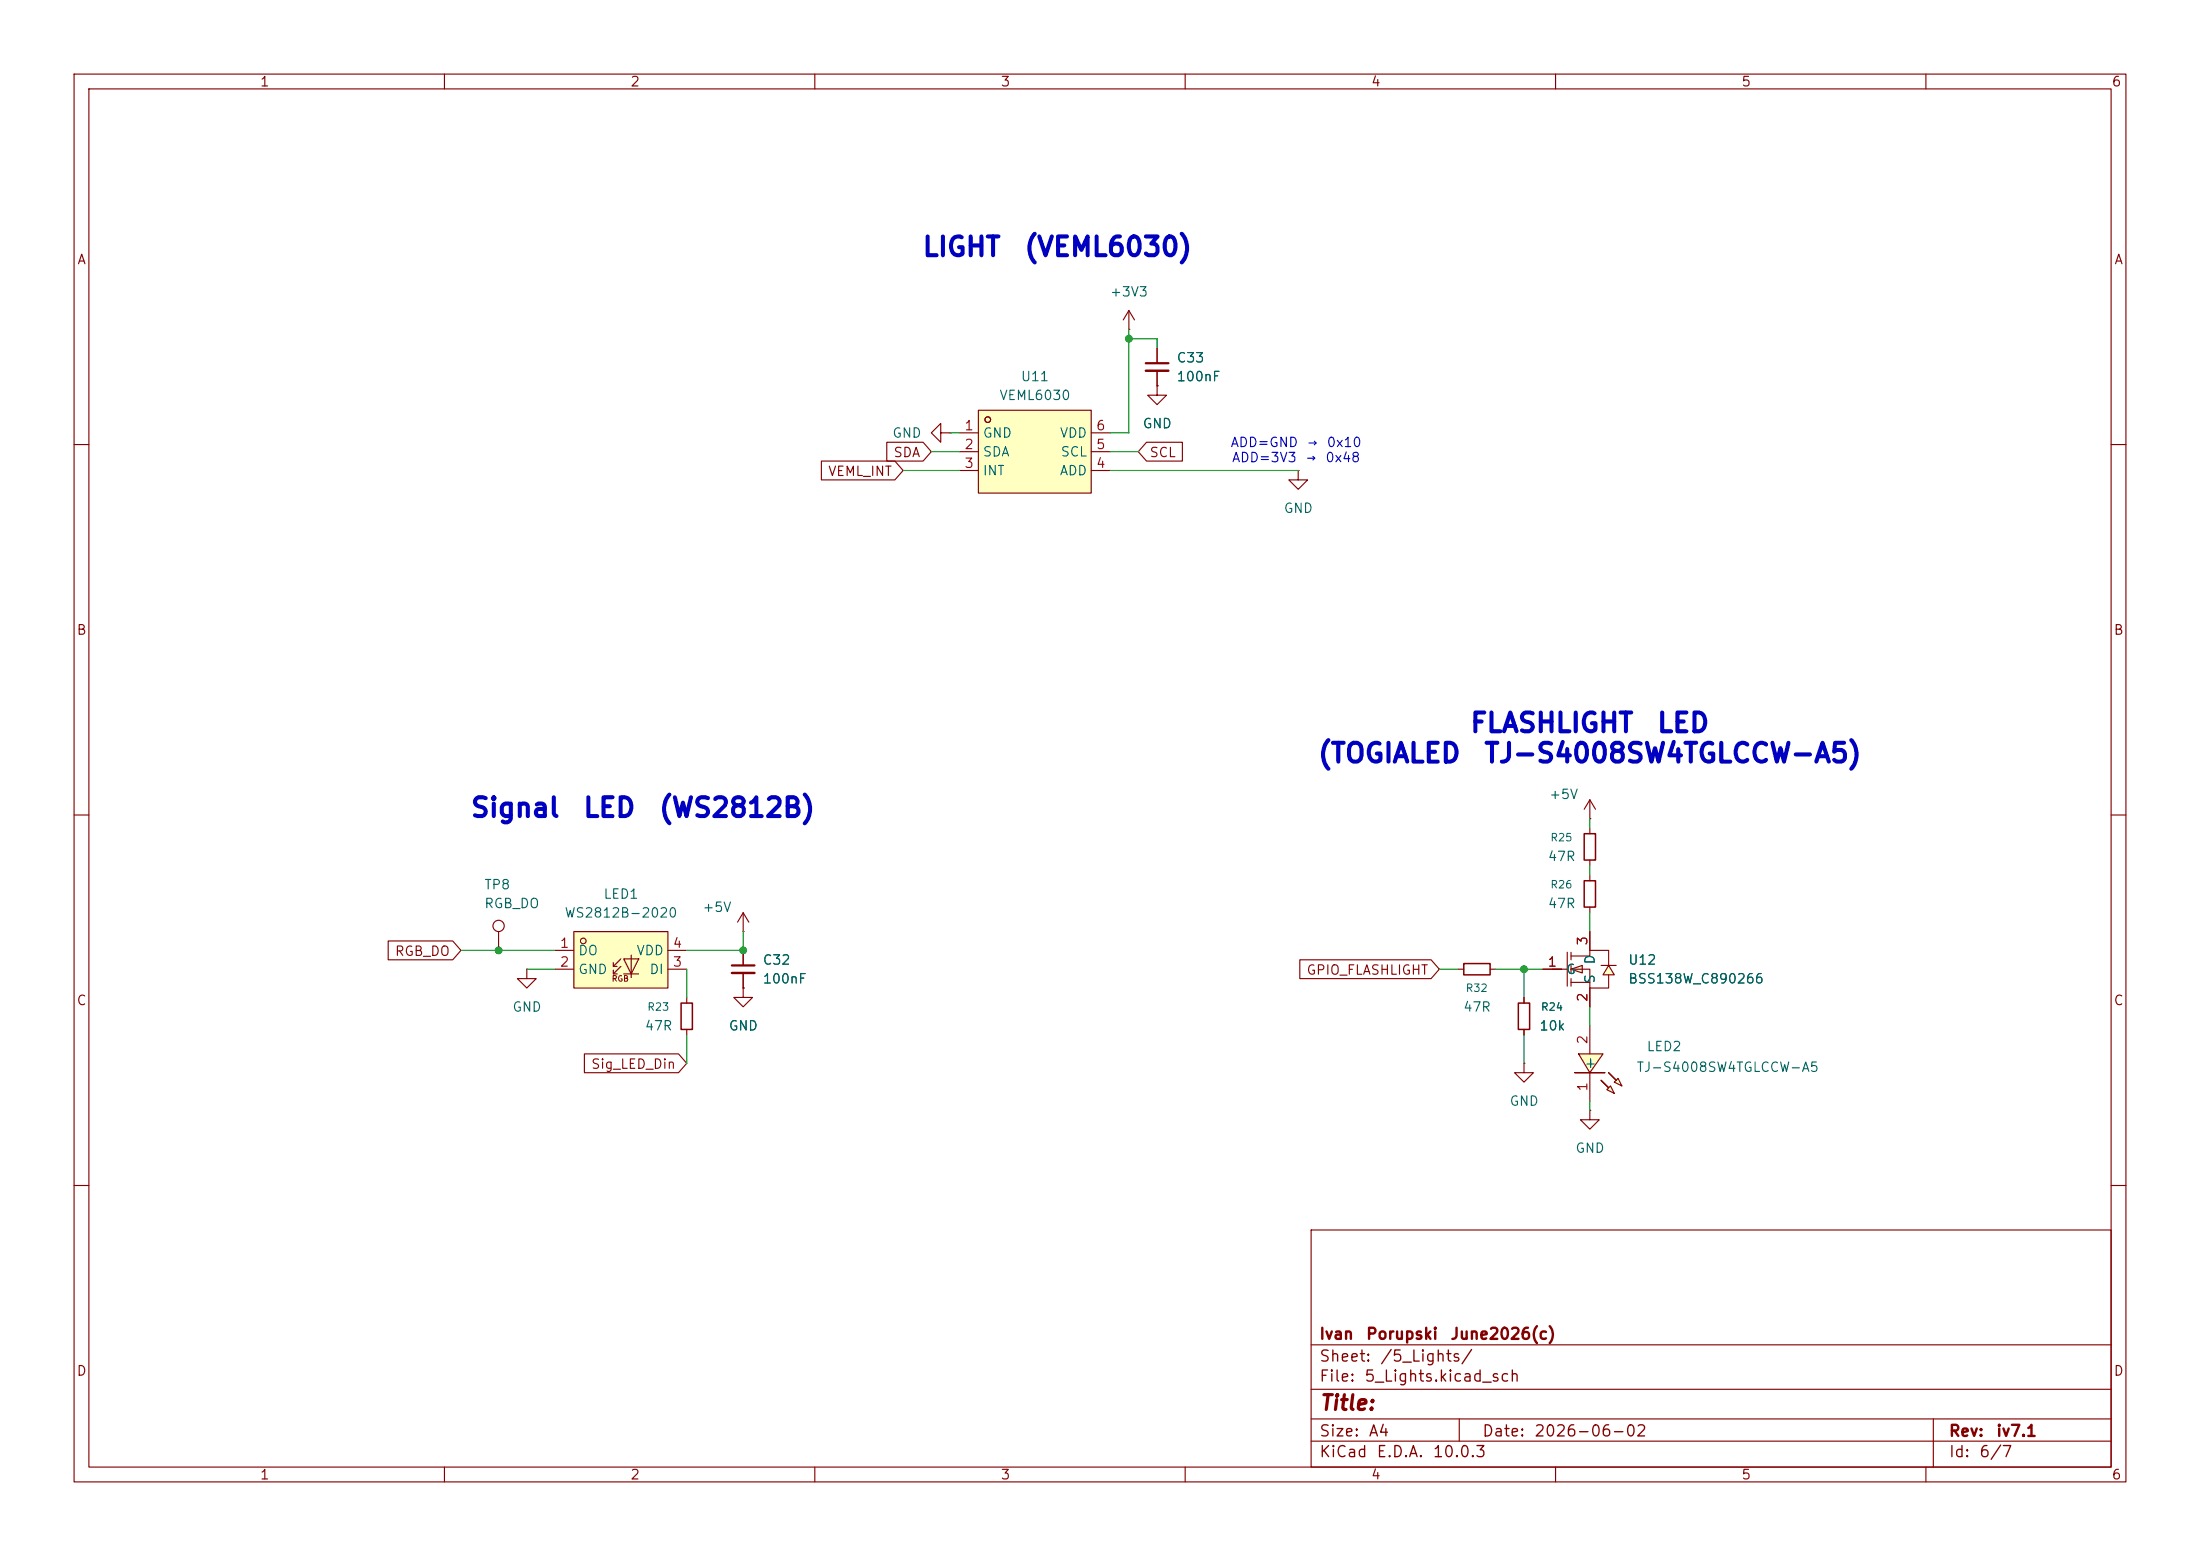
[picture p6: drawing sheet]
(kicad_sch
 (version 20260306)
 (generator "eeschema")
 (generator_version "10.0")
 (paper "A4")
 (title_block
  (date "2026-06-02")
  (rev "iv7.1")
  (company "Ivan Porupski June2026(c)"))
 (lib_symbols
  (symbol "Connector:TestPoint"
   (pin_numbers (hide yes))
   (pin_names
    (offset 0.762) (hide yes)) (exclude_from_sim no) (in_bom yes) (on_board yes)
   (in_pos_files yes)
   (duplicate_pin_numbers_are_jumpers no)
   (property "Reference" "TP" (at 0 6.858 0) (show_name no) (do_not_autoplace no) (effects (font (size 1.27 1.27))))
   (property "Value" "TestPoint" (at 0 5.08 0) (show_name no) (do_not_autoplace no) (effects (font (size 1.27 1.27))))
   (property "Footprint" "" (at 5.08 0 0) (show_name no) (do_not_autoplace no) (hide yes) (effects (font (size 1.27 1.27))))
   (property "Datasheet" "" (at 5.08 0 0) (show_name no) (do_not_autoplace no) (hide yes) (effects (font (size 1.27 1.27))))
   (property "Description" "test point" (at 0 0 0) (show_name no) (do_not_autoplace no) (hide yes) (effects (font (size 1.27 1.27))))
   (symbol "TestPoint_0_1"
    (circle (center 0 3.302) (radius 0.762) (stroke (width 0) (type default)) (fill (type none))))
   (symbol "TestPoint_1_1"
    (pin passive line (at 0 0 90) (length 2.54) (name "1" (effects (font (size 1.27 1.27)))) (number "1" (effects (font (size 1.27 1.27))))))
   (embedded_fonts no))
  (symbol "Device:C_Small"
   (pin_numbers (hide yes))
   (pin_names
    (offset 0.254) (hide yes)) (exclude_from_sim no) (in_bom yes) (on_board yes)
   (in_pos_files yes)
   (duplicate_pin_numbers_are_jumpers no)
   (property "Reference" "C" (at 0.254 1.778 0) (show_name no) (do_not_autoplace no) (effects (font (size 1.27 1.27)) (justify left)))
   (property "Value" "C_Small" (at 0.254 -2.032 0) (show_name no) (do_not_autoplace no) (effects (font (size 1.27 1.27)) (justify left)))
   (property "Footprint" "" (at 0 0 0) (show_name no) (do_not_autoplace no) (hide yes) (effects (font (size 1.27 1.27))))
   (property "Datasheet" "" (at 0 0 0) (show_name no) (do_not_autoplace no) (hide yes) (effects (font (size 1.27 1.27))))
   (property "Description" "Unpolarized capacitor, small symbol" (at 0 0 0) (show_name no) (do_not_autoplace no) (hide yes) (effects (font (size 1.27 1.27))))
   (symbol "C_Small_0_1"
    (polyline (pts (xy -1.524 0.508) (xy 1.524 0.508)) (stroke (width 0.3048) (type default)) (fill (type none)))
    (polyline (pts (xy -1.524 -0.508) (xy 1.524 -0.508)) (stroke (width 0.3302) (type default)) (fill (type none))))
   (symbol "C_Small_1_1"
    (pin passive line (at 0 2.54 270) (length 2.032) (name "" (effects (font (size 1.27 1.27)))) (number "1" (effects (font (size 1.27 1.27)))))
    (pin passive line (at 0 -2.54 90) (length 2.032) (name "" (effects (font (size 1.27 1.27)))) (number "2" (effects (font (size 1.27 1.27))))))
   (embedded_fonts no))
  (symbol "Device:R_Small"
   (pin_numbers (hide yes))
   (pin_names
    (offset 0.254) (hide yes)) (exclude_from_sim no) (in_bom yes) (on_board yes)
   (in_pos_files yes)
   (duplicate_pin_numbers_are_jumpers no)
   (property "Reference" "R" (at 0 0 90) (show_name no) (do_not_autoplace no) (effects (font (size 1.016 1.016))))
   (property "Value" "R_Small" (at 1.778 0 90) (show_name no) (do_not_autoplace no) (effects (font (size 1.27 1.27))))
   (property "Footprint" "" (at 0 0 0) (show_name no) (do_not_autoplace no) (hide yes) (effects (font (size 1.27 1.27))))
   (property "Datasheet" "" (at 0 0 0) (show_name no) (do_not_autoplace no) (hide yes) (effects (font (size 1.27 1.27))))
   (property "Description" "Resistor, small symbol" (at 0 0 0) (show_name no) (do_not_autoplace no) (hide yes) (effects (font (size 1.27 1.27))))
   (symbol "R_Small_0_1"
    (rectangle (start -0.762 1.778) (end 0.762 -1.778) (stroke (width 0.2032) (type default)) (fill (type none))))
   (symbol "R_Small_1_1"
    (pin passive line (at 0 2.54 270) (length 0.762) (name "" (effects (font (size 1.27 1.27)))) (number "1" (effects (font (size 1.27 1.27)))))
    (pin passive line (at 0 -2.54 90) (length 0.762) (name "" (effects (font (size 1.27 1.27)))) (number "2" (effects (font (size 1.27 1.27))))))
   (embedded_fonts no))
  (symbol "Kompic_Mk1:BSS138W_C890266" (exclude_from_sim no) (in_bom yes) (on_board yes)
   (in_pos_files yes)
   (duplicate_pin_numbers_are_jumpers no)
   (property "Reference" "U" (at 0 10.16 0) (show_name no) (do_not_autoplace no) (effects (font (size 1.27 1.27))))
   (property "Value" "BSS138W_C890266" (at 0 -10.16 0) (show_name no) (do_not_autoplace no) (effects (font (size 1.27 1.27))))
   (property "Footprint" "Kompic_Mk1:SC-70-3_L2.0-W1.3-P0.65-LS2.1-BL" (at 0 -12.7 0) (show_name no) (do_not_autoplace no) (hide yes) (effects (font (size 1.27 1.27))))
   (property "Datasheet" "" (at 0 0 0) (show_name no) (do_not_autoplace no) (hide yes) (effects (font (size 1.27 1.27))))
   (property "Description" "" (at 0 0 0) (show_name no) (do_not_autoplace no) (hide yes) (effects (font (size 1.27 1.27))))
   (property "LCSC Part" "C890266" (at 0 -15.24 0) (show_name no) (do_not_autoplace no) (hide yes) (effects (font (size 1.27 1.27))))
   (symbol "BSS138W_C890266_0_1"
    (polyline (pts (xy -5.08 0) (xy -3.05 0)) (stroke (width 0) (type default)) (fill (type none)))
    (polyline (pts (xy -3.05 2.29) (xy -3.05 -2.29)) (stroke (width 0) (type default)) (fill (type none)))
    (polyline (pts (xy -2.54 2.29) (xy -2.54 1.27)) (stroke (width 0) (type default)) (fill (type none)))
    (polyline (pts (xy -2.54 1.78) (xy 0 1.78) (xy 0 2.54) (xy 2.54 2.54) (xy 2.54 0.51)) (stroke (width 0) (type default)) (fill (type none)))
    (polyline (pts (xy -2.54 0) (xy -1.02 -0.51) (xy -1.02 0.51) (xy -2.54 0)) (stroke (width 0) (type default)) (fill (type background)))
    (polyline (pts (xy -2.54 0) (xy 0 0) (xy 0 -2.54) (xy 2.54 -2.54) (xy 2.54 -0.76)) (stroke (width 0) (type default)) (fill (type none)))
    (polyline (pts (xy -2.54 -0.51) (xy -2.54 0.51)) (stroke (width 0) (type default)) (fill (type none)))
    (polyline (pts (xy -2.54 -2.29) (xy -2.54 -1.27)) (stroke (width 0) (type default)) (fill (type none)))
    (polyline (pts (xy 0 -1.78) (xy -2.54 -1.78)) (stroke (width 0) (type default)) (fill (type none)))
    (polyline (pts (xy 2.54 0.51) (xy 1.78 -0.76) (xy 3.3 -0.76) (xy 2.54 0.51)) (stroke (width 0) (type default)) (fill (type background)))
    (polyline (pts (xy 3.56 0.51) (xy 3.05 0.51) (xy 2.03 0.51) (xy 1.52 0.51)) (stroke (width 0) (type default)) (fill (type none)))
    (pin unspecified line (at -6.35 0 0) (length 2.54) (name "G" (effects (font (size 1.27 1.27)))) (number "1" (effects (font (size 1.27 1.27)))))
    (pin unspecified line (at 0 -5.08 90) (length 2.54) (name "S" (effects (font (size 1.27 1.27)))) (number "2" (effects (font (size 1.27 1.27)))))
    (pin unspecified line (at 0 5.08 270) (length 2.54) (name "D" (effects (font (size 1.27 1.27)))) (number "3" (effects (font (size 1.27 1.27))))))
   (embedded_fonts no))
  (symbol "Kompic_Mk1:TJ-S4008SW4TGLCCW-A5" (exclude_from_sim no) (in_bom yes) (on_board yes)
   (in_pos_files yes)
   (duplicate_pin_numbers_are_jumpers no)
   (property "Reference" "LED" (at 0 5.08 0) (show_name no) (do_not_autoplace no) (effects (font (size 1.27 1.27))))
   (property "Value" "TJ-S4008SW4TGLCCW-A5" (at 0 -5.08 0) (show_name no) (do_not_autoplace no) (effects (font (size 1.27 1.27))))
   (property "Footprint" "Kompic_Mk1:LED-SMD_TJ-S4008SW4TGLCCW-A5" (at 0 -7.62 0) (show_name no) (do_not_autoplace no) (hide yes) (effects (font (size 1.27 1.27))))
   (property "Datasheet" "https://lcsc.com/product-detail/Light-Emitting-Diodes-LED_TOGIALED-TJ-S4008SW4TGLCCW-A5_C601698.html" (at 0 -10.16 0) (show_name no) (do_not_autoplace no) (hide yes) (effects (font (size 1.27 1.27))))
   (property "Description" "" (at 0 0 0) (show_name no) (do_not_autoplace no) (hide yes) (effects (font (size 1.27 1.27))))
   (property "LCSC Part" "C601698" (at 0 -12.7 0) (show_name no) (do_not_autoplace no) (hide yes) (effects (font (size 1.27 1.27))))
   (symbol "TJ-S4008SW4TGLCCW-A5_0_1"
    (polyline (pts (xy -4.06 3.3) (xy -3.05 2.79) (xy -3.56 2.29) (xy -4.06 3.3)) (stroke (width 0) (type default)) (fill (type background)))
    (polyline (pts (xy -3.05 4.32) (xy -2.03 3.81) (xy -2.54 3.3) (xy -3.05 4.32)) (stroke (width 0) (type default)) (fill (type background)))
    (polyline (pts (xy -2.29 1.52) (xy -3.3 2.54) (xy -2.29 1.52)) (stroke (width 0) (type default)) (fill (type background)))
    (polyline (pts (xy -1.27 2.54) (xy -2.29 3.56) (xy -1.27 2.54)) (stroke (width 0) (type default)) (fill (type background)))
    (polyline (pts (xy -1.27 2.03) (xy -1.27 -2.03) (xy -1.27 2.03)) (stroke (width 0) (type default)) (fill (type background)))
    (polyline (pts (xy 1.27 -1.52) (xy -1.27 0) (xy 1.27 1.78) (xy 1.27 -1.52)) (stroke (width 0) (type default)) (fill (type background)))
    (pin unspecified line (at -5.08 0 0) (length 3.81) (name "-" (effects (font (size 1.27 1.27)))) (number "1" (effects (font (size 1.27 1.27)))))
    (pin unspecified line (at 5.08 0 180) (length 3.81) (name "+" (effects (font (size 1.27 1.27)))) (number "2" (effects (font (size 1.27 1.27))))))
   (embedded_fonts no))
  (symbol "Kompic_Mk1:VEML6030" (exclude_from_sim no) (in_bom yes) (on_board yes)
   (in_pos_files yes)
   (duplicate_pin_numbers_are_jumpers no)
   (property "Reference" "U" (at 0 7.62 0) (show_name no) (do_not_autoplace no) (effects (font (size 1.27 1.27))))
   (property "Value" "VEML6030" (at 0 -7.62 0) (show_name no) (do_not_autoplace no) (effects (font (size 1.27 1.27))))
   (property "Footprint" "Kompic_Mk1:SENSORS-SMD_VEML6030" (at 0 -10.16 0) (show_name no) (do_not_autoplace no) (hide yes) (effects (font (size 1.27 1.27))))
   (property "Datasheet" "https://lcsc.com/product-detail/Ambient-Light-Sensors_VISHAY_VEML6030_VEML6030_C132182.html" (at 0 -12.7 0) (show_name no) (do_not_autoplace no) (hide yes) (effects (font (size 1.27 1.27))))
   (property "Description" "" (at 0 0 0) (show_name no) (do_not_autoplace no) (hide yes) (effects (font (size 1.27 1.27))))
   (property "LCSC Part" "C132182" (at 0 -15.24 0) (show_name no) (do_not_autoplace no) (hide yes) (effects (font (size 1.27 1.27))))
   (symbol "VEML6030_0_1"
    (rectangle (start -7.62 5.59) (end 7.62 -5.59) (stroke (width 0) (type default)) (fill (type background)))
    (circle (center -6.35 4.32) (radius 0.38) (stroke (width 0) (type default)) (fill (type none)))
    (circle (center -6.35 4.32) (radius 0.38) (stroke (width 0) (type default)) (fill (type none)))
    (pin unspecified line (at -10.16 2.54 0) (length 2.54) (name "GND" (effects (font (size 1.27 1.27)))) (number "1" (effects (font (size 1.27 1.27)))))
    (pin unspecified line (at -10.16 0 0) (length 2.54) (name "SDA" (effects (font (size 1.27 1.27)))) (number "2" (effects (font (size 1.27 1.27)))))
    (pin unspecified line (at -10.16 -2.54 0) (length 2.54) (name "INT" (effects (font (size 1.27 1.27)))) (number "3" (effects (font (size 1.27 1.27)))))
    (pin unspecified line (at 10.16 -2.54 180) (length 2.54) (name "ADD" (effects (font (size 1.27 1.27)))) (number "4" (effects (font (size 1.27 1.27)))))
    (pin unspecified line (at 10.16 0 180) (length 2.54) (name "SCL" (effects (font (size 1.27 1.27)))) (number "5" (effects (font (size 1.27 1.27)))))
    (pin unspecified line (at 10.16 2.54 180) (length 2.54) (name "VDD" (effects (font (size 1.27 1.27)))) (number "6" (effects (font (size 1.27 1.27))))))
   (embedded_fonts no))
  (symbol "Kompic_Mk1:WS2812B-2020" (exclude_from_sim no) (in_bom yes) (on_board yes)
   (in_pos_files yes)
   (duplicate_pin_numbers_are_jumpers no)
   (property "Reference" "LED" (at 0 6.35 0) (show_name no) (do_not_autoplace no) (effects (font (size 1.27 1.27))))
   (property "Value" "WS2812B-2020" (at 0 -6.35 0) (show_name no) (do_not_autoplace no) (effects (font (size 1.27 1.27))))
   (property "Footprint" "Kompic_Mk1:LED-SMD_4P-L2.0-W2.0-TL_WS2812B-2020" (at 0 -8.89 0) (show_name no) (do_not_autoplace no) (hide yes) (effects (font (size 1.27 1.27))))
   (property "Datasheet" "https://lcsc.com/product-detail/Light-Emitting-Diodes-LED_Worldsemi-WS2812B-2020_C965555.html" (at 0 -11.43 0) (show_name no) (do_not_autoplace no) (hide yes) (effects (font (size 1.27 1.27))))
   (property "Description" "" (at 0 0 0) (show_name no) (do_not_autoplace no) (hide yes) (effects (font (size 1.27 1.27))))
   (property "LCSC Part" "C965555" (at 0 -13.97 0) (show_name no) (do_not_autoplace no) (hide yes) (effects (font (size 1.27 1.27))))
   (symbol "WS2812B-2020_0_0"
    (text "RGB" (at 0 -2.54 0) (effects (font (size 0.762 0.762)))))
   (symbol "WS2812B-2020_0_1"
    (rectangle (start -6.35 3.81) (end 6.35 -3.81) (stroke (width 0) (type default)) (fill (type background)))
    (circle (center -5.08 2.54) (radius 0.38) (stroke (width 0) (type default)) (fill (type none)))
    (polyline (pts (xy -1.016 -0.889) (xy -0.508 -0.889)) (stroke (width 0) (type default)) (fill (type none)))
    (polyline (pts (xy -1.016 -1.905) (xy -0.508 -1.905)) (stroke (width 0) (type default)) (fill (type none)))
    (polyline (pts (xy 0 0.127) (xy -1.016 -0.889) (xy -1.016 -0.381)) (stroke (width 0) (type default)) (fill (type none)))
    (polyline (pts (xy 0 -0.889) (xy -1.016 -1.905) (xy -1.016 -1.397)) (stroke (width 0) (type default)) (fill (type none)))
    (polyline (pts (xy 1.397 0.635) (xy 1.397 -1.905) (xy 1.397 -2.413)) (stroke (width 0) (type default)) (fill (type none)))
    (polyline (pts (xy 2.413 0.127) (xy 0.381 0.127) (xy 1.397 -1.905) (xy 2.413 0.127)) (stroke (width 0) (type default)) (fill (type none)))
    (polyline (pts (xy 2.413 -1.905) (xy 0.381 -1.905)) (stroke (width 0) (type default)) (fill (type none)))
    (pin unspecified line (at -8.89 1.27 0) (length 2.54) (name "DO" (effects (font (size 1.27 1.27)))) (number "1" (effects (font (size 1.27 1.27)))))
    (pin unspecified line (at -8.89 -1.27 0) (length 2.54) (name "GND" (effects (font (size 1.27 1.27)))) (number "2" (effects (font (size 1.27 1.27)))))
    (pin unspecified line (at 8.89 -1.27 180) (length 2.54) (name "DI" (effects (font (size 1.27 1.27)))) (number "3" (effects (font (size 1.27 1.27)))))
    (pin unspecified line (at 8.89 1.27 180) (length 2.54) (name "VDD" (effects (font (size 1.27 1.27)))) (number "4" (effects (font (size 1.27 1.27))))))
   (embedded_fonts no))
  (symbol "power:+3V3"
   (power global)
   (pin_numbers (hide yes))
   (pin_names
    (offset 0) (hide yes)) (exclude_from_sim no) (in_bom yes) (on_board yes)
   (in_pos_files yes)
   (duplicate_pin_numbers_are_jumpers no)
   (property "Reference" "#PWR" (at 0 -3.81 0) (show_name no) (do_not_autoplace no) (hide yes) (effects (font (size 1.27 1.27))))
   (property "Value" "+3V3" (at 0 3.556 0) (show_name no) (do_not_autoplace no) (effects (font (size 1.27 1.27))))
   (property "Footprint" "" (at 0 0 0) (show_name no) (do_not_autoplace no) (hide yes) (effects (font (size 1.27 1.27))))
   (property "Datasheet" "" (at 0 0 0) (show_name no) (do_not_autoplace no) (hide yes) (effects (font (size 1.27 1.27))))
   (property "Description" "Power symbol creates a global label with name \"+3V3\"" (at 0 0 0) (show_name no) (do_not_autoplace no) (hide yes) (effects (font (size 1.27 1.27))))
   (symbol "+3V3_0_1"
    (polyline (pts (xy -0.762 1.27) (xy 0 2.54)) (stroke (width 0) (type default)) (fill (type none)))
    (polyline (pts (xy 0 2.54) (xy 0.762 1.27)) (stroke (width 0) (type default)) (fill (type none)))
    (polyline (pts (xy 0 0) (xy 0 2.54)) (stroke (width 0) (type default)) (fill (type none))))
   (symbol "+3V3_1_1"
    (pin power_in line (at 0 0 90) (length 0) (name "" (effects (font (size 1.27 1.27)))) (number "1" (effects (font (size 1.27 1.27))))))
   (embedded_fonts no))
  (symbol "power:+5V"
   (power global)
   (pin_numbers (hide yes))
   (pin_names
    (offset 0) (hide yes)) (exclude_from_sim no) (in_bom yes) (on_board yes)
   (in_pos_files yes)
   (duplicate_pin_numbers_are_jumpers no)
   (property "Reference" "#PWR" (at 0 -3.81 0) (show_name no) (do_not_autoplace no) (hide yes) (effects (font (size 1.27 1.27))))
   (property "Value" "+5V" (at 0 3.556 0) (show_name no) (do_not_autoplace no) (effects (font (size 1.27 1.27))))
   (property "Footprint" "" (at 0 0 0) (show_name no) (do_not_autoplace no) (hide yes) (effects (font (size 1.27 1.27))))
   (property "Datasheet" "" (at 0 0 0) (show_name no) (do_not_autoplace no) (hide yes) (effects (font (size 1.27 1.27))))
   (property "Description" "Power symbol creates a global label with name \"+5V\"" (at 0 0 0) (show_name no) (do_not_autoplace no) (hide yes) (effects (font (size 1.27 1.27))))
   (symbol "+5V_0_1"
    (polyline (pts (xy -0.762 1.27) (xy 0 2.54)) (stroke (width 0) (type default)) (fill (type none)))
    (polyline (pts (xy 0 2.54) (xy 0.762 1.27)) (stroke (width 0) (type default)) (fill (type none)))
    (polyline (pts (xy 0 0) (xy 0 2.54)) (stroke (width 0) (type default)) (fill (type none))))
   (symbol "+5V_1_1"
    (pin power_in line (at 0 0 90) (length 0) (name "" (effects (font (size 1.27 1.27)))) (number "1" (effects (font (size 1.27 1.27))))))
   (embedded_fonts no))
  (symbol "power:GND"
   (power global)
   (pin_numbers (hide yes))
   (pin_names
    (offset 0) (hide yes)) (exclude_from_sim no) (in_bom yes) (on_board yes)
   (in_pos_files yes)
   (duplicate_pin_numbers_are_jumpers no)
   (property "Reference" "#PWR" (at 0 -6.35 0) (show_name no) (do_not_autoplace no) (hide yes) (effects (font (size 1.27 1.27))))
   (property "Value" "GND" (at 0 -3.81 0) (show_name no) (do_not_autoplace no) (effects (font (size 1.27 1.27))))
   (property "Footprint" "" (at 0 0 0) (show_name no) (do_not_autoplace no) (hide yes) (effects (font (size 1.27 1.27))))
   (property "Datasheet" "" (at 0 0 0) (show_name no) (do_not_autoplace no) (hide yes) (effects (font (size 1.27 1.27))))
   (property "Description" "Power symbol creates a global label with name \"GND\" , ground" (at 0 0 0) (show_name no) (do_not_autoplace no) (hide yes) (effects (font (size 1.27 1.27))))
   (symbol "GND_0_1"
    (polyline (pts (xy 0 0) (xy 0 -1.27) (xy 1.27 -1.27) (xy 0 -2.54) (xy -1.27 -1.27) (xy 0 -1.27)) (stroke (width 0) (type default)) (fill (type none))))
   (symbol "GND_1_1"
    (pin power_in line (at 0 0 270) (length 0) (name "" (effects (font (size 1.27 1.27)))) (number "1" (effects (font (size 1.27 1.27))))))
   (embedded_fonts no)))
 (text "Signal LED (WS2812B)"
  (exclude_from_sim no)
  (at 85.852 109.22 0)
  (effects (font (size 2.54 2.54) (thickness 0.762)
    (bold yes))))
 (text "LIGHT (VEML6030)"
  (exclude_from_sim no)
  (at 142.494 33.528 0)
  (effects (font (size 2.54 2.54) (thickness 0.762)
    (bold yes))))
 (text "ADD=GND → 0x10\nADD=3V3 → 0x48"
  (exclude_from_sim no)
  (at 174.752 60.96 0)
  (effects (font (size 1.27 1.27))))
 (text "FLASHLIGHT LED\n(TOGIALED TJ-S4008SW4TGLCCW-A5)"
  (exclude_from_sim no)
  (at 214.376 99.822 0)
  (effects (font (size 2.54 2.54) (thickness 0.762)
    (bold yes))))
 (junction
  (at 67.31 128.27)
  (diameter 0)
  (color 0 0 0 0))
 (junction
  (at 152.4 45.72)
  (diameter 0)
  (color 0 0 0 0))
 (junction
  (at 205.74 130.81)
  (diameter 0)
  (color 0 0 0 0))
 (junction
  (at 100.33 128.27)
  (diameter 0)
  (color 0 0 0 0))
 (wire
  (pts (xy 214.63 138.43) (xy 214.63 135.89))
  (stroke (width 0) (type default)))
 (wire
  (pts (xy 62.23 128.27) (xy 67.31 128.27))
  (stroke (width 0) (type default)))
 (wire
  (pts (xy 214.63 116.84) (xy 214.63 118.11))
  (stroke (width 0) (type default)))
 (wire
  (pts (xy 67.31 128.27) (xy 74.93 128.27))
  (stroke (width 0) (type default)))
 (wire
  (pts (xy 205.74 130.81) (xy 205.74 134.62))
  (stroke (width 0) (type default)))
 (wire
  (pts (xy 205.74 130.81) (xy 208.28 130.81))
  (stroke (width 0) (type default)))
 (wire
  (pts (xy 214.63 110.49) (xy 214.63 111.76))
  (stroke (width 0) (type default)))
 (wire
  (pts (xy 156.21 45.72) (xy 152.4 45.72))
  (stroke (width 0) (type default)))
 (wire
  (pts (xy 100.33 125.73) (xy 100.33 128.27))
  (stroke (width 0) (type default)))
 (wire
  (pts (xy 121.92 63.5) (xy 129.54 63.5))
  (stroke (width 0) (type default)))
 (wire
  (pts (xy 153.67 60.96) (xy 149.86 60.96))
  (stroke (width 0) (type default)))
 (wire
  (pts (xy 152.4 45.72) (xy 152.4 58.42))
  (stroke (width 0) (type default)))
 (wire
  (pts (xy 214.63 125.73) (xy 214.63 123.19))
  (stroke (width 0) (type default)))
 (wire
  (pts (xy 125.73 60.96) (xy 129.54 60.96))
  (stroke (width 0) (type default)))
 (wire
  (pts (xy 201.93 130.81) (xy 205.74 130.81))
  (stroke (width 0) (type default)))
 (wire
  (pts (xy 156.21 46.99) (xy 156.21 45.72))
  (stroke (width 0) (type default)))
 (wire
  (pts (xy 128.27 58.42) (xy 129.54 58.42))
  (stroke (width 0) (type default)))
 (wire
  (pts (xy 71.12 130.81) (xy 74.93 130.81))
  (stroke (width 0) (type default)))
 (wire
  (pts (xy 214.63 148.59) (xy 214.63 149.86))
  (stroke (width 0) (type default)))
 (wire
  (pts (xy 149.86 63.5) (xy 175.26 63.5))
  (stroke (width 0) (type default)))
 (wire
  (pts (xy 92.71 143.51) (xy 92.71 139.7))
  (stroke (width 0) (type default)))
 (wire
  (pts (xy 152.4 44.45) (xy 152.4 45.72))
  (stroke (width 0) (type default)))
 (wire
  (pts (xy 194.31 130.81) (xy 196.85 130.81))
  (stroke (width 0) (type default)))
 (wire
  (pts (xy 92.71 134.62) (xy 92.71 130.81))
  (stroke (width 0) (type default)))
 (wire
  (pts (xy 152.4 58.42) (xy 149.86 58.42))
  (stroke (width 0) (type default)))
 (wire
  (pts (xy 100.33 128.27) (xy 92.71 128.27))
  (stroke (width 0) (type default)))
 (wire
  (pts (xy 205.74 143.51) (xy 205.74 139.7))
  (stroke (width 0) (type default)))
 (global_label "GPIO_FLASHLIGHT"
  (shape input)
  (at 194.31 130.81 180)
  (fields_autoplaced yes)
  (effects (font (size 1.27 1.27)) (justify right))
  (property "Intersheetrefs" "${INTERSHEET_REFS}" (at 174.9356 130.81 0) (hide yes) (show_name no) (do_not_autoplace no) (effects (font (size 1.27 1.27)) (justify right))))
 (global_label "RGB_DO"
  (shape input)
  (at 62.23 128.27 180)
  (fields_autoplaced yes)
  (effects (font (size 1.27 1.27)) (justify right))
  (property "Intersheetrefs" "${INTERSHEET_REFS}" (at 51.8667 128.27 0) (hide yes) (show_name no) (do_not_autoplace no) (effects (font (size 1.27 1.27)) (justify right))))
 (global_label "VEML_INT"
  (shape input)
  (at 121.92 63.5 180)
  (fields_autoplaced yes)
  (effects (font (size 1.27 1.27)) (justify right))
  (property "Intersheetrefs" "${INTERSHEET_REFS}" (at 110.3472 63.5 0) (hide yes) (show_name no) (do_not_autoplace no) (effects (font (size 1.27 1.27)) (justify right))))
 (global_label "SDA"
  (shape input)
  (at 125.73 60.96 180)
  (fields_autoplaced yes)
  (effects (font (size 1.27 1.27)) (justify right))
  (property "Intersheetrefs" "${INTERSHEET_REFS}" (at 119.1767 60.96 0) (hide yes) (show_name no) (do_not_autoplace no) (effects (font (size 1.27 1.27)) (justify right))))
 (global_label "Sig_LED_Din"
  (shape input)
  (at 92.71 143.51 180)
  (fields_autoplaced yes)
  (effects (font (size 1.27 1.27)) (justify right))
  (property "Intersheetrefs" "${INTERSHEET_REFS}" (at 78.3554 143.51 0) (hide yes) (show_name no) (do_not_autoplace no) (effects (font (size 1.27 1.27)) (justify right))))
 (global_label "SCL"
  (shape input)
  (at 153.67 60.96 0)
  (fields_autoplaced yes)
  (effects (font (size 1.27 1.27)) (justify left))
  (property "Intersheetrefs" "${INTERSHEET_REFS}" (at 160.1628 60.96 0) (hide yes) (show_name no) (do_not_autoplace no) (effects (font (size 1.27 1.27)) (justify left))))
 (symbol
  (lib_id "Device:C_Small")
  (at 100.33 130.81 0)
  (unit 1)
  (body_style 1)
  (exclude_from_sim no)
  (in_bom yes)
  (on_board yes)
  (in_pos_files yes)
  (dnp no)
  (fields_autoplaced yes)
  (property "Reference" "C32" (at 102.87 129.5462 0) (show_name no) (do_not_autoplace no) (effects (font (size 1.27 1.27)) (justify left)))
  (property "Value" "100nF" (at 102.87 132.0862 0) (show_name no) (do_not_autoplace no) (effects (font (size 1.27 1.27)) (justify left)))
  (property "Footprint" "Capacitor_SMD:C_0402_1005Metric_Pad0.74x0.62mm_HandSolder" (at 100.33 130.81 0) (hide yes) (show_name no) (do_not_autoplace no) (effects (font (size 1.27 1.27))))
  (property "Datasheet" "" (at 100.33 130.81 0) (hide yes) (show_name no) (do_not_autoplace no) (effects (font (size 1.27 1.27))))
  (property "Description" "Unpolarized capacitor, small symbol" (at 100.33 130.81 0) (hide yes) (show_name no) (do_not_autoplace no) (effects (font (size 1.27 1.27))))
  (pin "1")
  (pin "2"))
 (symbol
  (lib_id "power:GND")
  (at 175.26 63.5 0)
  (mirror y)
  (unit 1)
  (body_style 1)
  (exclude_from_sim no)
  (in_bom yes)
  (on_board yes)
  (in_pos_files yes)
  (dnp no)
  (fields_autoplaced yes)
  (property "Reference" "#PWR0118" (at 175.26 69.85 0) (hide yes) (show_name no) (do_not_autoplace no) (effects (font (size 1.27 1.27))))
  (property "Value" "GND" (at 175.26 68.58 0) (show_name no) (do_not_autoplace no) (effects (font (size 1.27 1.27))))
  (property "Footprint" "" (at 175.26 63.5 0) (hide yes) (show_name no) (do_not_autoplace no) (effects (font (size 1.27 1.27))))
  (property "Datasheet" "" (at 175.26 63.5 0) (hide yes) (show_name no) (do_not_autoplace no) (effects (font (size 1.27 1.27))))
  (property "Description" "Power symbol creates a global label with name \"GND\" , ground" (at 175.26 63.5 0) (hide yes) (show_name no) (do_not_autoplace no) (effects (font (size 1.27 1.27))))
  (pin "1"))
 (symbol
  (lib_id "Device:R_Small")
  (at 214.63 114.3 0)
  (mirror y)
  (unit 1)
  (body_style 1)
  (exclude_from_sim no)
  (in_bom yes)
  (on_board yes)
  (in_pos_files yes)
  (dnp no)
  (property "Reference" "R25" (at 210.82 113.03 0) (show_name no) (do_not_autoplace no) (effects (font (size 1.016 1.016))))
  (property "Value" "47R" (at 210.82 115.57 0) (show_name no) (do_not_autoplace no) (effects (font (size 1.27 1.27))))
  (property "Footprint" "Resistor_SMD:R_0402_1005Metric_Pad0.72x0.64mm_HandSolder" (at 214.63 114.3 0) (hide yes) (show_name no) (do_not_autoplace no) (effects (font (size 1.27 1.27))))
  (property "Datasheet" "" (at 214.63 114.3 0) (hide yes) (show_name no) (do_not_autoplace no) (effects (font (size 1.27 1.27))))
  (property "Description" "Resistor, small symbol" (at 214.63 114.3 0) (hide yes) (show_name no) (do_not_autoplace no) (effects (font (size 1.27 1.27))))
  (pin "2")
  (pin "1"))
 (symbol
  (lib_id "power:GND")
  (at 71.12 130.81 0)
  (unit 1)
  (body_style 1)
  (exclude_from_sim no)
  (in_bom yes)
  (on_board yes)
  (in_pos_files yes)
  (dnp no)
  (fields_autoplaced yes)
  (property "Reference" "#PWR0111" (at 71.12 137.16 0) (hide yes) (show_name no) (do_not_autoplace no) (effects (font (size 1.27 1.27))))
  (property "Value" "GND" (at 71.12 135.89 0) (show_name no) (do_not_autoplace no) (effects (font (size 1.27 1.27))))
  (property "Footprint" "" (at 71.12 130.81 0) (hide yes) (show_name no) (do_not_autoplace no) (effects (font (size 1.27 1.27))))
  (property "Datasheet" "" (at 71.12 130.81 0) (hide yes) (show_name no) (do_not_autoplace no) (effects (font (size 1.27 1.27))))
  (property "Description" "Power symbol creates a global label with name \"GND\" , ground" (at 71.12 130.81 0) (hide yes) (show_name no) (do_not_autoplace no) (effects (font (size 1.27 1.27))))
  (pin "1"))
 (symbol
  (lib_id "Device:R_Small")
  (at 199.39 130.81 90)
  (mirror x)
  (unit 1)
  (body_style 1)
  (exclude_from_sim no)
  (in_bom yes)
  (on_board yes)
  (in_pos_files yes)
  (dnp no)
  (property "Reference" "R32" (at 199.39 133.35 90) (show_name no) (do_not_autoplace no) (effects (font (size 1.016 1.016))))
  (property "Value" "47R" (at 199.39 135.89 90) (show_name no) (do_not_autoplace no) (effects (font (size 1.27 1.27))))
  (property "Footprint" "Resistor_SMD:R_0402_1005Metric_Pad0.72x0.64mm_HandSolder" (at 199.39 130.81 0) (hide yes) (show_name no) (do_not_autoplace no) (effects (font (size 1.27 1.27))))
  (property "Datasheet" "" (at 199.39 130.81 0) (hide yes) (show_name no) (do_not_autoplace no) (effects (font (size 1.27 1.27))))
  (property "Description" "Resistor, small symbol" (at 199.39 130.81 0) (hide yes) (show_name no) (do_not_autoplace no) (effects (font (size 1.27 1.27))))
  (pin "2")
  (pin "1"))
 (symbol
  (lib_id "power:GND")
  (at 128.27 58.42 270)
  (unit 1)
  (body_style 1)
  (exclude_from_sim no)
  (in_bom yes)
  (on_board yes)
  (in_pos_files yes)
  (dnp no)
  (fields_autoplaced yes)
  (property "Reference" "#PWR0114" (at 121.92 58.42 0) (hide yes) (show_name no) (do_not_autoplace no) (effects (font (size 1.27 1.27))))
  (property "Value" "GND" (at 124.46 58.4199 90) (show_name no) (do_not_autoplace no) (effects (font (size 1.27 1.27)) (justify right)))
  (property "Footprint" "" (at 128.27 58.42 0) (hide yes) (show_name no) (do_not_autoplace no) (effects (font (size 1.27 1.27))))
  (property "Datasheet" "" (at 128.27 58.42 0) (hide yes) (show_name no) (do_not_autoplace no) (effects (font (size 1.27 1.27))))
  (property "Description" "Power symbol creates a global label with name \"GND\" , ground" (at 128.27 58.42 0) (hide yes) (show_name no) (do_not_autoplace no) (effects (font (size 1.27 1.27))))
  (pin "1"))
 (symbol
  (lib_id "Device:C_Small")
  (at 156.21 49.53 0)
  (unit 1)
  (body_style 1)
  (exclude_from_sim no)
  (in_bom yes)
  (on_board yes)
  (in_pos_files yes)
  (dnp no)
  (fields_autoplaced yes)
  (property "Reference" "C33" (at 158.75 48.2662 0) (show_name no) (do_not_autoplace no) (effects (font (size 1.27 1.27)) (justify left)))
  (property "Value" "100nF" (at 158.75 50.8062 0) (show_name no) (do_not_autoplace no) (effects (font (size 1.27 1.27)) (justify left)))
  (property "Footprint" "Capacitor_SMD:C_0402_1005Metric_Pad0.74x0.62mm_HandSolder" (at 156.21 49.53 0) (hide yes) (show_name no) (do_not_autoplace no) (effects (font (size 1.27 1.27))))
  (property "Datasheet" "" (at 156.21 49.53 0) (hide yes) (show_name no) (do_not_autoplace no) (effects (font (size 1.27 1.27))))
  (property "Description" "Unpolarized capacitor, small symbol" (at 156.21 49.53 0) (hide yes) (show_name no) (do_not_autoplace no) (effects (font (size 1.27 1.27))))
  (pin "1")
  (pin "2"))
 (symbol
  (lib_id "Kompic_Mk1:BSS138W_C890266")
  (at 214.63 130.81 0)
  (unit 1)
  (body_style 1)
  (exclude_from_sim no)
  (in_bom yes)
  (on_board yes)
  (in_pos_files yes)
  (dnp no)
  (fields_autoplaced yes)
  (property "Reference" "U12" (at 219.71 129.5399 0) (show_name no) (do_not_autoplace no) (effects (font (size 1.27 1.27)) (justify left)))
  (property "Value" "BSS138W_C890266" (at 219.71 132.0799 0) (show_name no) (do_not_autoplace no) (effects (font (size 1.27 1.27)) (justify left)))
  (property "Footprint" "Kompic_Mk1:SC-70-3_L2.0-W1.3-P0.65-LS2.1-BL" (at 214.63 143.51 0) (hide yes) (show_name no) (do_not_autoplace no) (effects (font (size 1.27 1.27))))
  (property "Datasheet" "" (at 214.63 130.81 0) (hide yes) (show_name no) (do_not_autoplace no) (effects (font (size 1.27 1.27))))
  (property "Description" "" (at 214.63 130.81 0) (hide yes) (show_name no) (do_not_autoplace no) (effects (font (size 1.27 1.27))))
  (property "LCSC Part" "C890266" (at 214.63 146.05 0) (hide yes) (show_name no) (do_not_autoplace no) (effects (font (size 1.27 1.27))))
  (pin "1")
  (pin "3")
  (pin "2"))
 (symbol
  (lib_id "Device:R_Small")
  (at 214.63 120.65 0)
  (mirror y)
  (unit 1)
  (body_style 1)
  (exclude_from_sim no)
  (in_bom yes)
  (on_board yes)
  (in_pos_files yes)
  (dnp no)
  (property "Reference" "R26" (at 210.82 119.38 0) (show_name no) (do_not_autoplace no) (effects (font (size 1.016 1.016))))
  (property "Value" "47R" (at 210.82 121.92 0) (show_name no) (do_not_autoplace no) (effects (font (size 1.27 1.27))))
  (property "Footprint" "Resistor_SMD:R_0402_1005Metric_Pad0.72x0.64mm_HandSolder" (at 214.63 120.65 0) (hide yes) (show_name no) (do_not_autoplace no) (effects (font (size 1.27 1.27))))
  (property "Datasheet" "" (at 214.63 120.65 0) (hide yes) (show_name no) (do_not_autoplace no) (effects (font (size 1.27 1.27))))
  (property "Description" "Resistor, small symbol" (at 214.63 120.65 0) (hide yes) (show_name no) (do_not_autoplace no) (effects (font (size 1.27 1.27))))
  (pin "2")
  (pin "1"))
 (symbol
  (lib_id "power:GND")
  (at 205.74 143.51 0)
  (unit 1)
  (body_style 1)
  (exclude_from_sim no)
  (in_bom yes)
  (on_board yes)
  (in_pos_files yes)
  (dnp no)
  (fields_autoplaced yes)
  (property "Reference" "#PWR0119" (at 205.74 149.86 0) (hide yes) (show_name no) (do_not_autoplace no) (effects (font (size 1.27 1.27))))
  (property "Value" "GND" (at 205.74 148.59 0) (show_name no) (do_not_autoplace no) (effects (font (size 1.27 1.27))))
  (property "Footprint" "" (at 205.74 143.51 0) (hide yes) (show_name no) (do_not_autoplace no) (effects (font (size 1.27 1.27))))
  (property "Datasheet" "" (at 205.74 143.51 0) (hide yes) (show_name no) (do_not_autoplace no) (effects (font (size 1.27 1.27))))
  (property "Description" "Power symbol creates a global label with name \"GND\" , ground" (at 205.74 143.51 0) (hide yes) (show_name no) (do_not_autoplace no) (effects (font (size 1.27 1.27))))
  (pin "1"))
 (symbol
  (lib_id "Device:R_Small")
  (at 205.74 137.16 0)
  (unit 1)
  (body_style 1)
  (exclude_from_sim no)
  (in_bom yes)
  (on_board yes)
  (in_pos_files yes)
  (dnp no)
  (property "Reference" "R24" (at 209.55 135.89 0) (show_name no) (do_not_autoplace no) (effects (font (size 1.016 1.016))))
  (property "Value" "10k" (at 209.55 138.43 0) (show_name no) (do_not_autoplace no) (effects (font (size 1.27 1.27))))
  (property "Footprint" "Resistor_SMD:R_0402_1005Metric_Pad0.72x0.64mm_HandSolder" (at 205.74 137.16 0) (hide yes) (show_name no) (do_not_autoplace no) (effects (font (size 1.27 1.27))))
  (property "Datasheet" "" (at 205.74 137.16 0) (hide yes) (show_name no) (do_not_autoplace no) (effects (font (size 1.27 1.27))))
  (property "Description" "Resistor, small symbol" (at 205.74 137.16 0) (hide yes) (show_name no) (do_not_autoplace no) (effects (font (size 1.27 1.27))))
  (pin "2")
  (pin "1"))
 (symbol
  (lib_id "power:GND")
  (at 214.63 149.86 0)
  (unit 1)
  (body_style 1)
  (exclude_from_sim no)
  (in_bom yes)
  (on_board yes)
  (in_pos_files yes)
  (dnp no)
  (fields_autoplaced yes)
  (property "Reference" "#PWR0121" (at 214.63 156.21 0) (hide yes) (show_name no) (do_not_autoplace no) (effects (font (size 1.27 1.27))))
  (property "Value" "GND" (at 214.63 154.94 0) (show_name no) (do_not_autoplace no) (effects (font (size 1.27 1.27))))
  (property "Footprint" "" (at 214.63 149.86 0) (hide yes) (show_name no) (do_not_autoplace no) (effects (font (size 1.27 1.27))))
  (property "Datasheet" "" (at 214.63 149.86 0) (hide yes) (show_name no) (do_not_autoplace no) (effects (font (size 1.27 1.27))))
  (property "Description" "Power symbol creates a global label with name \"GND\" , ground" (at 214.63 149.86 0) (hide yes) (show_name no) (do_not_autoplace no) (effects (font (size 1.27 1.27))))
  (pin "1"))
 (symbol
  (lib_id "power:+5V")
  (at 100.33 125.73 0)
  (unit 1)
  (body_style 1)
  (exclude_from_sim no)
  (in_bom yes)
  (on_board yes)
  (in_pos_files yes)
  (dnp no)
  (property "Reference" "#PWR0112" (at 100.33 129.54 0) (hide yes) (show_name no) (do_not_autoplace no) (effects (font (size 1.27 1.27))))
  (property "Value" "+5V" (at 96.774 122.428 0) (show_name no) (do_not_autoplace no) (effects (font (size 1.27 1.27))))
  (property "Footprint" "" (at 100.33 125.73 0) (hide yes) (show_name no) (do_not_autoplace no) (effects (font (size 1.27 1.27))))
  (property "Datasheet" "" (at 100.33 125.73 0) (hide yes) (show_name no) (do_not_autoplace no) (effects (font (size 1.27 1.27))))
  (property "Description" "Power symbol creates a global label with name \"+5V\"" (at 100.33 125.73 0) (hide yes) (show_name no) (do_not_autoplace no) (effects (font (size 1.27 1.27))))
  (pin "1"))
 (symbol
  (lib_id "Connector:TestPoint")
  (at 67.31 128.27 0)
  (unit 1)
  (body_style 1)
  (exclude_from_sim no)
  (in_bom yes)
  (on_board yes)
  (in_pos_files yes)
  (dnp no)
  (property "Reference" "TP8" (at 65.278 119.38 0) (show_name no) (do_not_autoplace no) (effects (font (size 1.27 1.27)) (justify left)))
  (property "Value" "RGB_DO" (at 65.278 121.92 0) (show_name no) (do_not_autoplace no) (effects (font (size 1.27 1.27)) (justify left)))
  (property "Footprint" "TestPoint:TestPoint_Pad_1.0x1.0mm" (at 72.39 128.27 0) (hide yes) (show_name no) (do_not_autoplace no) (effects (font (size 1.27 1.27))))
  (property "Datasheet" "" (at 72.39 128.27 0) (hide yes) (show_name no) (do_not_autoplace no) (effects (font (size 1.27 1.27))))
  (property "Description" "test point" (at 67.31 128.27 0) (hide yes) (show_name no) (do_not_autoplace no) (effects (font (size 1.27 1.27))))
  (pin "1"))
 (symbol
  (lib_id "Device:R_Small")
  (at 92.71 137.16 0)
  (mirror y)
  (unit 1)
  (body_style 1)
  (exclude_from_sim no)
  (in_bom yes)
  (on_board yes)
  (in_pos_files yes)
  (dnp no)
  (property "Reference" "R23" (at 88.9 135.89 0) (show_name no) (do_not_autoplace no) (effects (font (size 1.016 1.016))))
  (property "Value" "47R" (at 88.9 138.43 0) (show_name no) (do_not_autoplace no) (effects (font (size 1.27 1.27))))
  (property "Footprint" "Resistor_SMD:R_0402_1005Metric_Pad0.72x0.64mm_HandSolder" (at 92.71 137.16 0) (hide yes) (show_name no) (do_not_autoplace no) (effects (font (size 1.27 1.27))))
  (property "Datasheet" "" (at 92.71 137.16 0) (hide yes) (show_name no) (do_not_autoplace no) (effects (font (size 1.27 1.27))))
  (property "Description" "Resistor, small symbol" (at 92.71 137.16 0) (hide yes) (show_name no) (do_not_autoplace no) (effects (font (size 1.27 1.27))))
  (pin "2")
  (pin "1"))
 (symbol
  (lib_id "power:GND")
  (at 100.33 133.35 0)
  (unit 1)
  (body_style 1)
  (exclude_from_sim no)
  (in_bom yes)
  (on_board yes)
  (in_pos_files yes)
  (dnp no)
  (fields_autoplaced yes)
  (property "Reference" "#PWR0113" (at 100.33 139.7 0) (hide yes) (show_name no) (do_not_autoplace no) (effects (font (size 1.27 1.27))))
  (property "Value" "GND" (at 100.33 138.43 0) (show_name no) (do_not_autoplace no) (effects (font (size 1.27 1.27))))
  (property "Footprint" "" (at 100.33 133.35 0) (hide yes) (show_name no) (do_not_autoplace no) (effects (font (size 1.27 1.27))))
  (property "Datasheet" "" (at 100.33 133.35 0) (hide yes) (show_name no) (do_not_autoplace no) (effects (font (size 1.27 1.27))))
  (property "Description" "Power symbol creates a global label with name \"GND\" , ground" (at 100.33 133.35 0) (hide yes) (show_name no) (do_not_autoplace no) (effects (font (size 1.27 1.27))))
  (pin "1"))
 (symbol
  (lib_id "Kompic_Mk1:VEML6030")
  (at 139.7 60.96 0)
  (unit 1)
  (body_style 1)
  (exclude_from_sim no)
  (in_bom yes)
  (on_board yes)
  (in_pos_files yes)
  (dnp no)
  (fields_autoplaced yes)
  (property "Reference" "U11" (at 139.7 50.8 0) (show_name no) (do_not_autoplace no) (effects (font (size 1.27 1.27))))
  (property "Value" "VEML6030" (at 139.7 53.34 0) (show_name no) (do_not_autoplace no) (effects (font (size 1.27 1.27))))
  (property "Footprint" "Kompic_Mk1:SENSORS-SMD_VEML6030" (at 139.7 71.12 0) (hide yes) (show_name no) (do_not_autoplace no) (effects (font (size 1.27 1.27))))
  (property "Datasheet" "https://lcsc.com/product-detail/Ambient-Light-Sensors_VISHAY_VEML6030_VEML6030_C132182.html" (at 139.7 73.66 0) (hide yes) (show_name no) (do_not_autoplace no) (effects (font (size 1.27 1.27))))
  (property "Description" "" (at 139.7 60.96 0) (hide yes) (show_name no) (do_not_autoplace no) (effects (font (size 1.27 1.27))))
  (property "LCSC Part" "C132182" (at 139.7 76.2 0) (hide yes) (show_name no) (do_not_autoplace no) (effects (font (size 1.27 1.27))))
  (pin "3")
  (pin "2")
  (pin "1")
  (pin "5")
  (pin "4")
  (pin "6"))
 (symbol
  (lib_id "power:+5V")
  (at 214.63 110.49 0)
  (unit 1)
  (body_style 1)
  (exclude_from_sim no)
  (in_bom yes)
  (on_board yes)
  (in_pos_files yes)
  (dnp no)
  (property "Reference" "#PWR0120" (at 214.63 114.3 0) (hide yes) (show_name no) (do_not_autoplace no) (effects (font (size 1.27 1.27))))
  (property "Value" "+5V" (at 211.074 107.188 0) (show_name no) (do_not_autoplace no) (effects (font (size 1.27 1.27))))
  (property "Footprint" "" (at 214.63 110.49 0) (hide yes) (show_name no) (do_not_autoplace no) (effects (font (size 1.27 1.27))))
  (property "Datasheet" "" (at 214.63 110.49 0) (hide yes) (show_name no) (do_not_autoplace no) (effects (font (size 1.27 1.27))))
  (property "Description" "Power symbol creates a global label with name \"+5V\"" (at 214.63 110.49 0) (hide yes) (show_name no) (do_not_autoplace no) (effects (font (size 1.27 1.27))))
  (pin "1"))
 (symbol
  (lib_id "Kompic_Mk1:TJ-S4008SW4TGLCCW-A5")
  (at 214.63 143.51 270)
  (mirror x)
  (unit 1)
  (body_style 1)
  (exclude_from_sim no)
  (in_bom yes)
  (on_board yes)
  (in_pos_files yes)
  (dnp no)
  (property "Reference" "LED2" (at 227.076 141.224 90) (show_name no) (do_not_autoplace no) (effects (font (size 1.27 1.27)) (justify right)))
  (property "Value" "TJ-S4008SW4TGLCCW-A5" (at 245.618 144.018 90) (show_name no) (do_not_autoplace no) (effects (font (size 1.27 1.27)) (justify right)))
  (property "Footprint" "Kompic_Mk1:LED-SMD_TJ-S4008SW4TGLCCW-A5" (at 207.01 143.51 0) (hide yes) (show_name no) (do_not_autoplace no) (effects (font (size 1.27 1.27))))
  (property "Datasheet" "https://lcsc.com/product-detail/Light-Emitting-Diodes-LED_TOGIALED-TJ-S4008SW4TGLCCW-A5_C601698.html" (at 204.47 143.51 0) (hide yes) (show_name no) (do_not_autoplace no) (effects (font (size 1.27 1.27))))
  (property "Description" "" (at 214.63 143.51 0) (hide yes) (show_name no) (do_not_autoplace no) (effects (font (size 1.27 1.27))))
  (property "LCSC Part" "C601698" (at 201.93 143.51 0) (hide yes) (show_name no) (do_not_autoplace no) (effects (font (size 1.27 1.27))))
  (pin "2")
  (pin "1"))
 (symbol
  (lib_id "Kompic_Mk1:WS2812B-2020")
  (at 83.82 129.54 0)
  (unit 1)
  (body_style 1)
  (exclude_from_sim no)
  (in_bom yes)
  (on_board yes)
  (in_pos_files yes)
  (dnp no)
  (fields_autoplaced yes)
  (property "Reference" "LED1" (at 83.82 120.65 0) (show_name no) (do_not_autoplace no) (effects (font (size 1.27 1.27))))
  (property "Value" "WS2812B-2020" (at 83.82 123.19 0) (show_name no) (do_not_autoplace no) (effects (font (size 1.27 1.27))))
  (property "Footprint" "Kompic_Mk1:LED-SMD_4P-L2.0-W2.0-TL_WS2812B-2020" (at 83.82 138.43 0) (hide yes) (show_name no) (do_not_autoplace no) (effects (font (size 1.27 1.27))))
  (property "Datasheet" "https://lcsc.com/product-detail/Light-Emitting-Diodes-LED_Worldsemi-WS2812B-2020_C965555.html" (at 83.82 140.97 0) (hide yes) (show_name no) (do_not_autoplace no) (effects (font (size 1.27 1.27))))
  (property "Description" "" (at 83.82 129.54 0) (hide yes) (show_name no) (do_not_autoplace no) (effects (font (size 1.27 1.27))))
  (property "LCSC Part" "C965555" (at 83.82 143.51 0) (hide yes) (show_name no) (do_not_autoplace no) (effects (font (size 1.27 1.27))))
  (pin "3")
  (pin "4")
  (pin "1")
  (pin "2"))
 (symbol
  (lib_id "power:GND")
  (at 156.21 52.07 0)
  (unit 1)
  (body_style 1)
  (exclude_from_sim no)
  (in_bom yes)
  (on_board yes)
  (in_pos_files yes)
  (dnp no)
  (fields_autoplaced yes)
  (property "Reference" "#PWR0116" (at 156.21 58.42 0) (hide yes) (show_name no) (do_not_autoplace no) (effects (font (size 1.27 1.27))))
  (property "Value" "GND" (at 156.21 57.15 0) (show_name no) (do_not_autoplace no) (effects (font (size 1.27 1.27))))
  (property "Footprint" "" (at 156.21 52.07 0) (hide yes) (show_name no) (do_not_autoplace no) (effects (font (size 1.27 1.27))))
  (property "Datasheet" "" (at 156.21 52.07 0) (hide yes) (show_name no) (do_not_autoplace no) (effects (font (size 1.27 1.27))))
  (property "Description" "Power symbol creates a global label with name \"GND\" , ground" (at 156.21 52.07 0) (hide yes) (show_name no) (do_not_autoplace no) (effects (font (size 1.27 1.27))))
  (pin "1"))
 (symbol
  (lib_id "power:+3V3")
  (at 152.4 44.45 0)
  (unit 1)
  (body_style 1)
  (exclude_from_sim no)
  (in_bom yes)
  (on_board yes)
  (in_pos_files yes)
  (dnp no)
  (fields_autoplaced yes)
  (property "Reference" "#PWR0115" (at 152.4 48.26 0) (hide yes) (show_name no) (do_not_autoplace no) (effects (font (size 1.27 1.27))))
  (property "Value" "+3V3" (at 152.4 39.37 0) (show_name no) (do_not_autoplace no) (effects (font (size 1.27 1.27))))
  (property "Footprint" "" (at 152.4 44.45 0) (hide yes) (show_name no) (do_not_autoplace no) (effects (font (size 1.27 1.27))))
  (property "Datasheet" "" (at 152.4 44.45 0) (hide yes) (show_name no) (do_not_autoplace no) (effects (font (size 1.27 1.27))))
  (property "Description" "Power symbol creates a global label with name \"+3V3\"" (at 152.4 44.45 0) (hide yes) (show_name no) (do_not_autoplace no) (effects (font (size 1.27 1.27))))
  (pin "1")))
